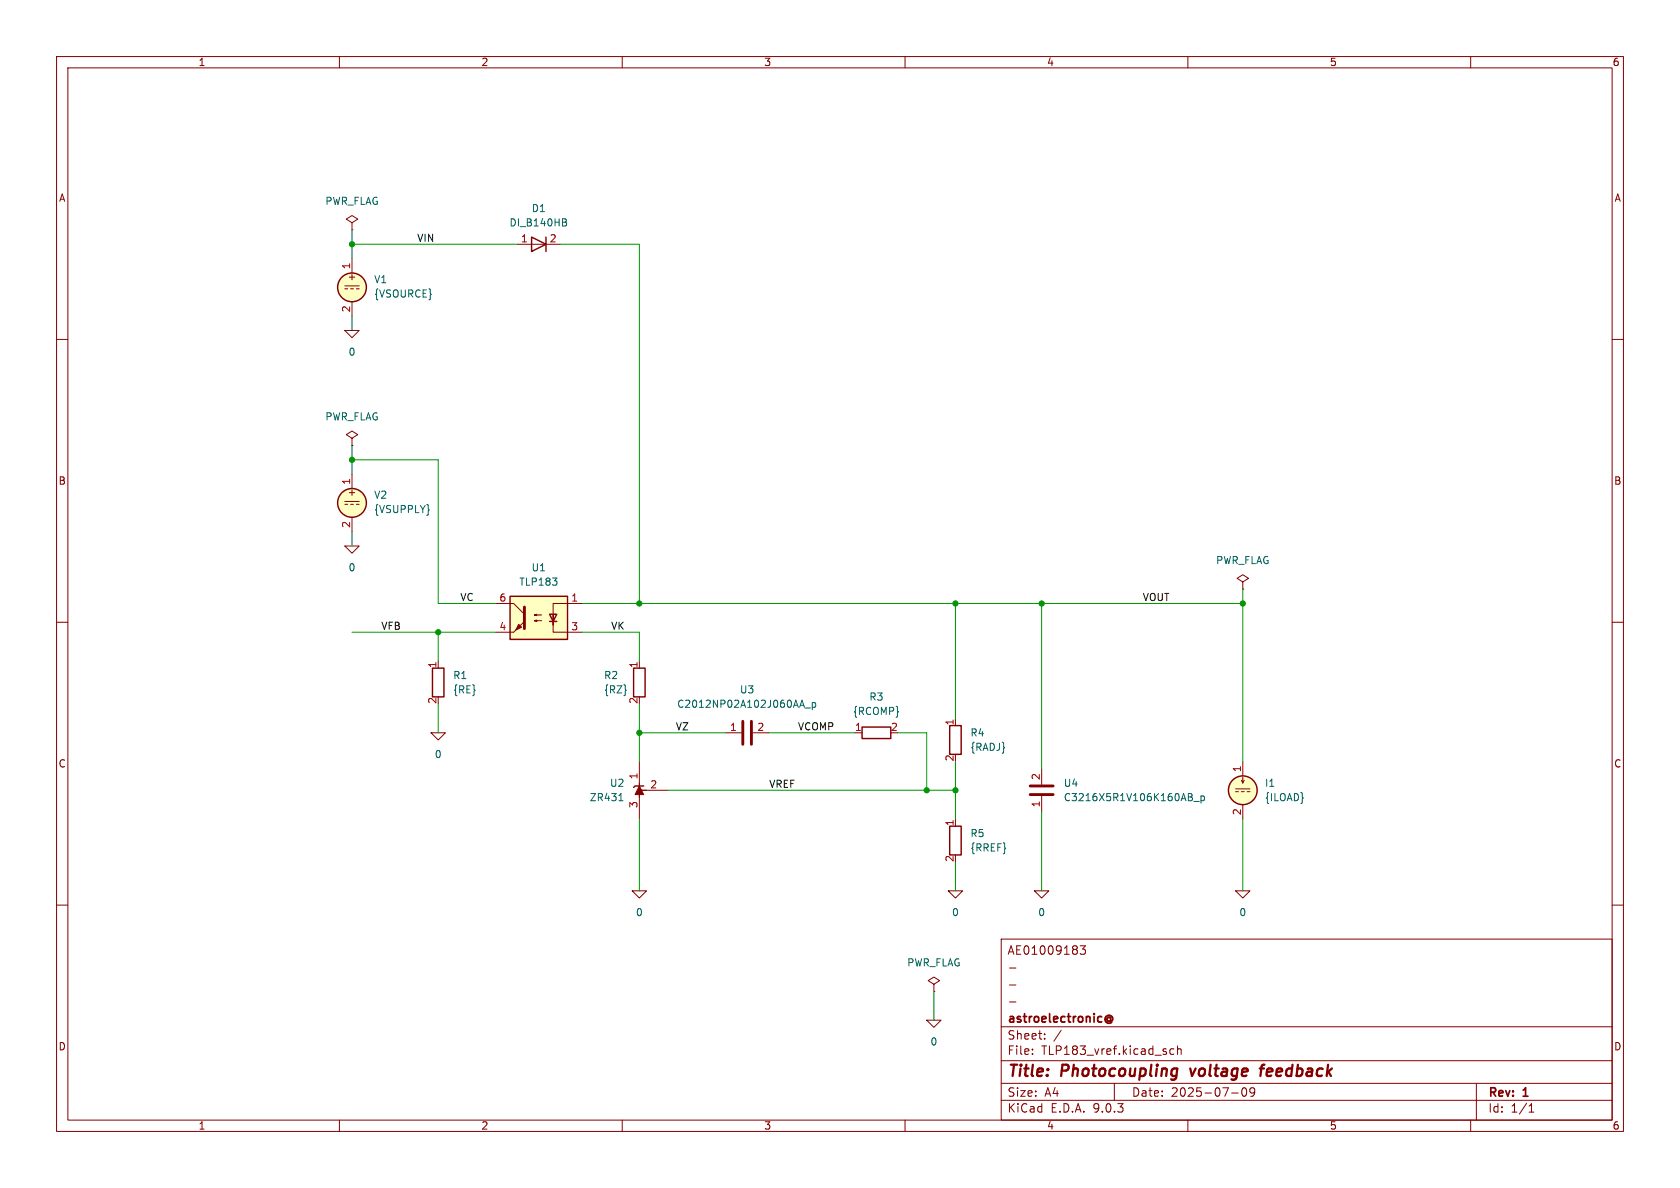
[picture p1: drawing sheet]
(kicad_sch
 (version 20250114)
 (generator "eeschema")
 (generator_version "9.0")
 (paper "A4")
 (title_block
  (title "Photocoupling voltage feedback")
  (date "2025-07-09")
  (rev "1")
  (company "astroelectronic@")
  (comment 1 "-")
  (comment 2 "-")
  (comment 3 "-")
  (comment 4 "AE01009183"))
 (lib_symbols
  (symbol "C_1"
   (pin_names
    (offset 0.254) (hide yes)) (exclude_from_sim no) (in_bom yes) (on_board yes)
   (property "Reference" "C" (at 0.635 2.54 0) (effects (font (size 1.27 1.27)) (justify left)))
   (property "Value" "C" (at 0.635 -2.54 0) (effects (font (size 1.27 1.27)) (justify left)))
   (property "Footprint" "" (at 0.9652 -3.81 0) (effects (font (size 1.27 1.27)) (hide yes)))
   (property "Datasheet" "~" (at 0 0 0) (effects (font (size 1.27 1.27)) (hide yes)))
   (property "Description" "Unpolarized capacitor" (at 0 0 0) (effects (font (size 1.27 1.27)) (hide yes)))
   (symbol "C_1_0_1"
    (polyline (pts (xy -2.032 0.762) (xy 2.032 0.762)) (stroke (width 0.508) (type default)) (fill (type none)))
    (polyline (pts (xy -2.032 -0.762) (xy 2.032 -0.762)) (stroke (width 0.508) (type default)) (fill (type none))))
   (symbol "C_1_1_1"
    (pin passive line (at 0 3.81 270) (length 2.794) (name "~" (effects (font (size 1.27 1.27)))) (number "1" (effects (font (size 1.27 1.27)))))
    (pin passive line (at 0 -3.81 90) (length 2.794) (name "~" (effects (font (size 1.27 1.27)))) (number "2" (effects (font (size 1.27 1.27))))))
   (embedded_fonts no))
  (symbol "R_1"
   (pin_names
    (offset 0) (hide yes)) (exclude_from_sim no) (in_bom yes) (on_board yes)
   (property "Reference" "R" (at 2.032 0 90) (effects (font (size 1.27 1.27))))
   (property "Value" "R" (at 0 0 90) (effects (font (size 1.27 1.27))))
   (property "Footprint" "" (at -1.778 0 90) (effects (font (size 1.27 1.27)) (hide yes)))
   (property "Datasheet" "~" (at 0 0 0) (effects (font (size 1.27 1.27)) (hide yes)))
   (property "Description" "Resistor" (at 0 0 0) (effects (font (size 1.27 1.27)) (hide yes)))
   (symbol "R_1_0_1"
    (rectangle (start -1.016 -2.54) (end 1.016 2.54) (stroke (width 0.254) (type default)) (fill (type none))))
   (symbol "R_1_1_1"
    (pin passive line (at 0 3.81 270) (length 1.27) (name "~" (effects (font (size 1.27 1.27)))) (number "1" (effects (font (size 1.27 1.27)))))
    (pin passive line (at 0 -3.81 90) (length 1.27) (name "~" (effects (font (size 1.27 1.27)))) (number "2" (effects (font (size 1.27 1.27))))))
   (embedded_fonts no))
  (symbol "R_2"
   (pin_names
    (offset 0) (hide yes)) (exclude_from_sim no) (in_bom yes) (on_board yes)
   (property "Reference" "R" (at 2.032 0 90) (effects (font (size 1.27 1.27))))
   (property "Value" "R" (at 0 0 90) (effects (font (size 1.27 1.27))))
   (property "Footprint" "" (at -1.778 0 90) (effects (font (size 1.27 1.27)) (hide yes)))
   (property "Datasheet" "~" (at 0 0 0) (effects (font (size 1.27 1.27)) (hide yes)))
   (property "Description" "Resistor" (at 0 0 0) (effects (font (size 1.27 1.27)) (hide yes)))
   (symbol "R_2_0_1"
    (rectangle (start -1.016 -2.54) (end 1.016 2.54) (stroke (width 0.254) (type default)) (fill (type none))))
   (symbol "R_2_1_1"
    (pin passive line (at 0 3.81 270) (length 1.27) (name "~" (effects (font (size 1.27 1.27)))) (number "1" (effects (font (size 1.27 1.27)))))
    (pin passive line (at 0 -3.81 90) (length 1.27) (name "~" (effects (font (size 1.27 1.27)))) (number "2" (effects (font (size 1.27 1.27))))))
   (embedded_fonts no))
  (symbol "R_3"
   (pin_names
    (offset 0) (hide yes)) (exclude_from_sim no) (in_bom yes) (on_board yes)
   (property "Reference" "R" (at 2.032 0 90) (effects (font (size 1.27 1.27))))
   (property "Value" "R" (at 0 0 90) (effects (font (size 1.27 1.27))))
   (property "Footprint" "" (at -1.778 0 90) (effects (font (size 1.27 1.27)) (hide yes)))
   (property "Datasheet" "~" (at 0 0 0) (effects (font (size 1.27 1.27)) (hide yes)))
   (property "Description" "Resistor" (at 0 0 0) (effects (font (size 1.27 1.27)) (hide yes)))
   (symbol "R_3_0_1"
    (rectangle (start -1.016 -2.54) (end 1.016 2.54) (stroke (width 0.254) (type default)) (fill (type none))))
   (symbol "R_3_1_1"
    (pin passive line (at 0 3.81 270) (length 1.27) (name "~" (effects (font (size 1.27 1.27)))) (number "1" (effects (font (size 1.27 1.27)))))
    (pin passive line (at 0 -3.81 90) (length 1.27) (name "~" (effects (font (size 1.27 1.27)))) (number "2" (effects (font (size 1.27 1.27))))))
   (embedded_fonts no))
  (symbol "R_4"
   (pin_names
    (offset 0) (hide yes)) (exclude_from_sim no) (in_bom yes) (on_board yes)
   (property "Reference" "R" (at 2.032 0 90) (effects (font (size 1.27 1.27))))
   (property "Value" "R" (at 0 0 90) (effects (font (size 1.27 1.27))))
   (property "Footprint" "" (at -1.778 0 90) (effects (font (size 1.27 1.27)) (hide yes)))
   (property "Datasheet" "~" (at 0 0 0) (effects (font (size 1.27 1.27)) (hide yes)))
   (property "Description" "Resistor" (at 0 0 0) (effects (font (size 1.27 1.27)) (hide yes)))
   (symbol "R_4_0_1"
    (rectangle (start -1.016 -2.54) (end 1.016 2.54) (stroke (width 0.254) (type default)) (fill (type none))))
   (symbol "R_4_1_1"
    (pin passive line (at 0 3.81 270) (length 1.27) (name "~" (effects (font (size 1.27 1.27)))) (number "1" (effects (font (size 1.27 1.27)))))
    (pin passive line (at 0 -3.81 90) (length 1.27) (name "~" (effects (font (size 1.27 1.27)))) (number "2" (effects (font (size 1.27 1.27))))))
   (embedded_fonts no))
  (symbol "TLP183:0"
   (power)
   (pin_names
    (offset 0)) (exclude_from_sim no) (in_bom yes) (on_board yes)
   (property "Reference" "#GND" (at 0 -2.54 0) (effects (font (size 1.27 1.27)) (hide yes)))
   (property "Value" "0" (at 0 -1.778 0) (effects (font (size 1.27 1.27))))
   (property "Footprint" "" (at 0 0 0) (effects (font (size 1.27 1.27)) (hide yes)))
   (property "Datasheet" "~" (at 0 0 0) (effects (font (size 1.27 1.27)) (hide yes)))
   (property "Description" "0V reference potential for simulation" (at 0 0 0) (effects (font (size 1.27 1.27)) (hide yes)))
   (symbol "0_0_1"
    (polyline (pts (xy -1.27 0) (xy 0 -1.27) (xy 1.27 0) (xy -1.27 0)) (stroke (width 0) (type default)) (fill (type none))))
   (symbol "0_1_1"
    (pin power_in line (at 0 0 0) (length 0) (hide yes) (name "0" (effects (font (size 1.016 1.016)))) (number "1" (effects (font (size 1.016 1.016))))))
   (embedded_fonts no))
  (symbol "TLP183:C"
   (pin_names
    (offset 0.254) (hide yes)) (exclude_from_sim no) (in_bom yes) (on_board yes)
   (property "Reference" "C" (at 0.635 2.54 0) (effects (font (size 1.27 1.27)) (justify left)))
   (property "Value" "C" (at 0.635 -2.54 0) (effects (font (size 1.27 1.27)) (justify left)))
   (property "Footprint" "" (at 0.9652 -3.81 0) (effects (font (size 1.27 1.27)) (hide yes)))
   (property "Datasheet" "~" (at 0 0 0) (effects (font (size 1.27 1.27)) (hide yes)))
   (property "Description" "Unpolarized capacitor" (at 0 0 0) (effects (font (size 1.27 1.27)) (hide yes)))
   (symbol "C_0_1"
    (polyline (pts (xy -2.032 0.762) (xy 2.032 0.762)) (stroke (width 0.508) (type default)) (fill (type none)))
    (polyline (pts (xy -2.032 -0.762) (xy 2.032 -0.762)) (stroke (width 0.508) (type default)) (fill (type none))))
   (symbol "C_1_1"
    (pin passive line (at 0 3.81 270) (length 2.794) (name "~" (effects (font (size 1.27 1.27)))) (number "1" (effects (font (size 1.27 1.27)))))
    (pin passive line (at 0 -3.81 90) (length 2.794) (name "~" (effects (font (size 1.27 1.27)))) (number "2" (effects (font (size 1.27 1.27))))))
   (embedded_fonts no))
  (symbol "TLP183:DIODE"
   (pin_names
    (offset 1.016) (hide yes)) (exclude_from_sim no) (in_bom yes) (on_board yes)
   (property "Reference" "D" (at 0 2.54 0) (effects (font (size 1.27 1.27))))
   (property "Value" "${SIM.PARAMS}" (at 0 -2.54 0) (effects (font (size 1.27 1.27))))
   (property "Footprint" "" (at 0 0 0) (effects (font (size 1.27 1.27)) (hide yes)))
   (property "Datasheet" "~" (at 0 0 0) (effects (font (size 1.27 1.27)) (hide yes)))
   (property "Description" "Diode, anode on pin 1, for simulation only!" (at 0 0 0) (effects (font (size 1.27 1.27)) (hide yes)))
   (property "Sim.Pins" "1=1 2=2" (at 0 0 0) (effects (font (size 1.27 1.27)) (hide yes)))
   (property "Sim.Device" "SPICE" (at 0 0 0) (effects (font (size 1.27 1.27)) (justify left) (hide yes)))
   (property "Sim.Params" "type=\"D\" model=\"DIODE\" lib=\"\"" (at 0 0 0) (effects (font (size 1.27 1.27)) (hide yes)))
   (property "Spice_Netlist_Enabled" "Y" (at 0 0 0) (effects (font (size 1.27 1.27)) (justify left) (hide yes)))
   (symbol "DIODE_0_1"
    (polyline (pts (xy -1.27 -1.27) (xy -1.27 1.27) (xy 1.27 0) (xy -1.27 -1.27)) (stroke (width 0.254) (type default)) (fill (type none)))
    (polyline (pts (xy 1.27 1.27) (xy 1.27 -1.27)) (stroke (width 0.254) (type default)) (fill (type none)))
    (polyline (pts (xy 1.27 0) (xy -1.27 0)) (stroke (width 0) (type default)) (fill (type none))))
   (symbol "DIODE_1_1"
    (pin passive line (at -3.81 0 0) (length 2.54) (name "A" (effects (font (size 1.27 1.27)))) (number "1" (effects (font (size 1.27 1.27)))))
    (pin passive line (at 3.81 0 180) (length 2.54) (name "K" (effects (font (size 1.27 1.27)))) (number "2" (effects (font (size 1.27 1.27))))))
   (embedded_fonts no))
  (symbol "TLP183:IDC"
   (pin_names
    (offset 0.0254) (hide yes)) (exclude_from_sim no) (in_bom yes) (on_board yes)
   (property "Reference" "I" (at 2.54 2.54 0) (effects (font (size 1.27 1.27)) (justify left)))
   (property "Value" "1" (at 2.54 0 0) (effects (font (size 1.27 1.27)) (justify left)))
   (property "Footprint" "" (at 0 0 0) (effects (font (size 1.27 1.27)) (hide yes)))
   (property "Datasheet" "~" (at 0 0 0) (effects (font (size 1.27 1.27)) (hide yes)))
   (property "Description" "Current source, DC" (at 0 0 0) (effects (font (size 1.27 1.27)) (hide yes)))
   (property "Sim.Pins" "1=+ 2=-" (at 0 0 0) (effects (font (size 1.27 1.27)) (hide yes)))
   (property "Sim.Type" "DC" (at 0 0 0) (effects (font (size 1.27 1.27)) (hide yes)))
   (property "Sim.Device" "I" (at 0 0 0) (effects (font (size 1.27 1.27)) (justify left) (hide yes)))
   (property "Spice_Netlist_Enabled" "Y" (at 0 0 0) (effects (font (size 1.27 1.27)) (justify left) (hide yes)))
   (symbol "IDC_0_0"
    (polyline (pts (xy -1.27 0.254) (xy 1.27 0.254)) (stroke (width 0) (type default)) (fill (type none)))
    (polyline (pts (xy -0.762 -0.254) (xy -1.27 -0.254)) (stroke (width 0) (type default)) (fill (type none)))
    (polyline (pts (xy 0.254 -0.254) (xy -0.254 -0.254)) (stroke (width 0) (type default)) (fill (type none)))
    (polyline (pts (xy 1.27 -0.254) (xy 0.762 -0.254)) (stroke (width 0) (type default)) (fill (type none))))
   (symbol "IDC_0_1"
    (polyline (pts (xy -0.254 1.778) (xy 0 1.27) (xy 0.254 1.778)) (stroke (width 0) (type default)) (fill (type none)))
    (polyline (pts (xy 0 1.27) (xy 0 2.286)) (stroke (width 0) (type default)) (fill (type none)))
    (circle (center 0 0) (radius 2.54) (stroke (width 0.254) (type default)) (fill (type background))))
   (symbol "IDC_1_1"
    (pin passive line (at 0 5.08 270) (length 2.54) (name "~" (effects (font (size 1.27 1.27)))) (number "1" (effects (font (size 1.27 1.27)))))
    (pin passive line (at 0 -5.08 90) (length 2.54) (name "~" (effects (font (size 1.27 1.27)))) (number "2" (effects (font (size 1.27 1.27))))))
   (embedded_fonts no))
  (symbol "TLP183:PWR_FLAG"
   (power)
   (pin_numbers (hide yes))
   (pin_names
    (offset 0) (hide yes)) (exclude_from_sim no) (in_bom yes) (on_board yes)
   (property "Reference" "#FLG" (at 0 1.905 0) (effects (font (size 1.27 1.27)) (hide yes)))
   (property "Value" "PWR_FLAG" (at 0 3.81 0) (effects (font (size 1.27 1.27))))
   (property "Footprint" "" (at 0 0 0) (effects (font (size 1.27 1.27)) (hide yes)))
   (property "Datasheet" "~" (at 0 0 0) (effects (font (size 1.27 1.27)) (hide yes)))
   (property "Description" "Special symbol for telling ERC where power comes from" (at 0 0 0) (effects (font (size 1.27 1.27)) (hide yes)))
   (symbol "PWR_FLAG_0_0"
    (pin power_out line (at 0 0 90) (length 0) (name "pwr" (effects (font (size 1.27 1.27)))) (number "1" (effects (font (size 1.27 1.27))))))
   (symbol "PWR_FLAG_0_1"
    (polyline (pts (xy 0 0) (xy 0 1.27) (xy -1.016 1.905) (xy 0 2.54) (xy 1.016 1.905) (xy 0 1.27)) (stroke (width 0) (type default)) (fill (type none))))
   (embedded_fonts no))
  (symbol "TLP183:R"
   (pin_names
    (offset 0) (hide yes)) (exclude_from_sim no) (in_bom yes) (on_board yes)
   (property "Reference" "R" (at 2.032 0 90) (effects (font (size 1.27 1.27))))
   (property "Value" "R" (at 0 0 90) (effects (font (size 1.27 1.27))))
   (property "Footprint" "" (at -1.778 0 90) (effects (font (size 1.27 1.27)) (hide yes)))
   (property "Datasheet" "~" (at 0 0 0) (effects (font (size 1.27 1.27)) (hide yes)))
   (property "Description" "Resistor" (at 0 0 0) (effects (font (size 1.27 1.27)) (hide yes)))
   (symbol "R_0_1"
    (rectangle (start -1.016 -2.54) (end 1.016 2.54) (stroke (width 0.254) (type default)) (fill (type none))))
   (symbol "R_1_1"
    (pin passive line (at 0 3.81 270) (length 1.27) (name "~" (effects (font (size 1.27 1.27)))) (number "1" (effects (font (size 1.27 1.27)))))
    (pin passive line (at 0 -3.81 90) (length 1.27) (name "~" (effects (font (size 1.27 1.27)))) (number "2" (effects (font (size 1.27 1.27))))))
   (embedded_fonts no))
  (symbol "TLP183:TLP183" (exclude_from_sim no) (in_bom yes) (on_board yes)
   (property "Reference" "U" (at -5.08 5.08 0) (effects (font (size 1.27 1.27)) (justify left)))
   (property "Value" "TLP183" (at 0 5.08 0) (effects (font (size 1.27 1.27)) (justify left)))
   (property "Footprint" "" (at -5.08 -5.08 0) (effects (font (size 1.27 1.27)) (justify left) (hide yes)))
   (property "Datasheet" "~" (at 0 0 0) (effects (font (size 1.27 1.27)) (justify left) (hide yes)))
   (property "Description" "" (at 0 0 0) (effects (font (size 1.27 1.27)) (hide yes)))
   (symbol "TLP183_0_1"
    (rectangle (start -5.08 3.81) (end 5.08 -3.81) (stroke (width 0.254) (type default)) (fill (type background)))
    (polyline (pts (xy -5.08 2.54) (xy -2.54 2.54) (xy -2.54 -1.27) (xy -2.54 0.635)) (stroke (width 0) (type default)) (fill (type none)))
    (polyline (pts (xy -3.175 -0.635) (xy -1.905 -0.635)) (stroke (width 0.254) (type default)) (fill (type none)))
    (polyline (pts (xy -2.54 -0.635) (xy -2.54 -2.54) (xy -5.08 -2.54)) (stroke (width 0) (type default)) (fill (type none)))
    (polyline (pts (xy -2.54 -0.635) (xy -3.175 0.635) (xy -1.905 0.635) (xy -2.54 -0.635)) (stroke (width 0.254) (type default)) (fill (type none)))
    (polyline (pts (xy -0.508 0.508) (xy 0.762 0.508) (xy 0.381 0.381) (xy 0.381 0.635) (xy 0.762 0.508)) (stroke (width 0) (type default)) (fill (type none)))
    (polyline (pts (xy -0.508 -0.508) (xy 0.762 -0.508) (xy 0.381 -0.635) (xy 0.381 -0.381) (xy 0.762 -0.508)) (stroke (width 0) (type default)) (fill (type none)))
    (polyline (pts (xy 2.54 1.905) (xy 2.54 -1.905) (xy 2.54 -1.905)) (stroke (width 0.508) (type default)) (fill (type none)))
    (polyline (pts (xy 2.54 0.635) (xy 4.445 2.54)) (stroke (width 0) (type default)) (fill (type none)))
    (polyline (pts (xy 3.048 -1.651) (xy 3.556 -1.143) (xy 4.064 -2.159) (xy 3.048 -1.651) (xy 3.048 -1.651)) (stroke (width 0) (type default)) (fill (type outline)))
    (polyline (pts (xy 4.445 2.54) (xy 5.08 2.54)) (stroke (width 0) (type default)) (fill (type none)))
    (polyline (pts (xy 4.445 -2.54) (xy 2.54 -0.635)) (stroke (width 0) (type default)) (fill (type outline)))
    (polyline (pts (xy 4.445 -2.54) (xy 5.08 -2.54)) (stroke (width 0) (type default)) (fill (type none))))
   (symbol "TLP183_1_1"
    (pin passive line (at -7.62 2.54 0) (length 2.54) (name "~" (effects (font (size 1.27 1.27)))) (number "1" (effects (font (size 1.27 1.27)))))
    (pin passive line (at -7.62 -2.54 0) (length 2.54) (name "~" (effects (font (size 1.27 1.27)))) (number "3" (effects (font (size 1.27 1.27)))))
    (pin passive line (at 7.62 2.54 180) (length 2.54) (name "~" (effects (font (size 1.27 1.27)))) (number "6" (effects (font (size 1.27 1.27)))))
    (pin passive line (at 7.62 -2.54 180) (length 2.54) (name "~" (effects (font (size 1.27 1.27)))) (number "4" (effects (font (size 1.27 1.27))))))
   (embedded_fonts no))
  (symbol "TLP183:VDC"
   (pin_names
    (offset 0.0254) (hide yes)) (exclude_from_sim no) (in_bom yes) (on_board yes)
   (property "Reference" "V" (at 2.54 2.54 0) (effects (font (size 1.27 1.27)) (justify left)))
   (property "Value" "1" (at 2.54 0 0) (effects (font (size 1.27 1.27)) (justify left)))
   (property "Footprint" "" (at 0 0 0) (effects (font (size 1.27 1.27)) (hide yes)))
   (property "Datasheet" "~" (at 0 0 0) (effects (font (size 1.27 1.27)) (hide yes)))
   (property "Description" "Voltage source, DC" (at 0 0 0) (effects (font (size 1.27 1.27)) (hide yes)))
   (property "Sim.Pins" "1=+ 2=-" (at 0 0 0) (effects (font (size 1.27 1.27)) (hide yes)))
   (property "Sim.Type" "DC" (at 0 0 0) (effects (font (size 1.27 1.27)) (hide yes)))
   (property "Sim.Device" "V" (at 0 0 0) (effects (font (size 1.27 1.27)) (justify left) (hide yes)))
   (property "Spice_Netlist_Enabled" "Y" (at 0 0 0) (effects (font (size 1.27 1.27)) (justify left) (hide yes)))
   (symbol "VDC_0_0"
    (polyline (pts (xy -1.27 0.254) (xy 1.27 0.254)) (stroke (width 0) (type default)) (fill (type none)))
    (polyline (pts (xy -0.762 -0.254) (xy -1.27 -0.254)) (stroke (width 0) (type default)) (fill (type none)))
    (polyline (pts (xy 0.254 -0.254) (xy -0.254 -0.254)) (stroke (width 0) (type default)) (fill (type none)))
    (polyline (pts (xy 1.27 -0.254) (xy 0.762 -0.254)) (stroke (width 0) (type default)) (fill (type none)))
    (text "+" (at 0 1.905 0) (effects (font (size 1.27 1.27)))))
   (symbol "VDC_0_1"
    (circle (center 0 0) (radius 2.54) (stroke (width 0.254) (type default)) (fill (type background))))
   (symbol "VDC_1_1"
    (pin passive line (at 0 5.08 270) (length 2.54) (name "~" (effects (font (size 1.27 1.27)))) (number "1" (effects (font (size 1.27 1.27)))))
    (pin passive line (at 0 -5.08 90) (length 2.54) (name "~" (effects (font (size 1.27 1.27)))) (number "2" (effects (font (size 1.27 1.27))))))
   (embedded_fonts no))
  (symbol "TLP183:ZR431"
   (pin_names (hide yes)) (exclude_from_sim no) (in_bom yes) (on_board yes)
   (property "Reference" "U" (at 0 -2.54 0) (effects (font (size 1.27 1.27))))
   (property "Value" "ZR431" (at 0 -4.445 0) (effects (font (size 1.27 1.27))))
   (property "Footprint" "" (at 0 -6.35 0) (effects (font (size 1.27 1.27)
    (italic yes)) (hide yes)))
   (property "Datasheet" "https://www.diodes.com/assets/Datasheets/ZR431.pdf" (at 0 -6.35 0) (effects (font (size 1.27 1.27)
    (italic yes)) (hide yes)))
   (property "Description" "Shunt Regulator, SOT-23, SOT-223" (at 0 0 0) (effects (font (size 1.27 1.27)) (hide yes)))
   (symbol "ZR431_0_1"
    (polyline (pts (xy -1.27 0) (xy 0 0) (xy 1.27 0)) (stroke (width 0) (type default)) (fill (type none)))
    (polyline (pts (xy -0.762 0.762) (xy 0.762 0) (xy -0.762 -0.762)) (stroke (width 0) (type default)) (fill (type outline)))
    (polyline (pts (xy 0.508 -1.016) (xy 0.762 -0.762) (xy 0.762 0.762) (xy 0.762 0.762)) (stroke (width 0.254) (type default)) (fill (type none))))
   (symbol "ZR431_1_1"
    (polyline (pts (xy 0 1.27) (xy 0 0)) (stroke (width 0) (type default)) (fill (type none)))
    (pin passive line (at -5.08 0 0) (length 5.08) (name "A" (effects (font (size 1.27 1.27)))) (number "3" (effects (font (size 1.27 1.27)))))
    (pin passive line (at 0 5.08 270) (length 5.08) (name "REF" (effects (font (size 1.27 1.27)))) (number "2" (effects (font (size 1.27 1.27)))))
    (pin passive line (at 5.08 0 180) (length 5.08) (name "K" (effects (font (size 1.27 1.27)))) (number "1" (effects (font (size 1.27 1.27))))))
   (embedded_fonts no)))
 (junction
  (at 62.23 43.18)
  (diameter 0)
  (color 0 0 0 0))
 (junction
  (at 113.03 129.54)
  (diameter 0)
  (color 0 0 0 0))
 (junction
  (at 113.03 106.68)
  (diameter 0)
  (color 0 0 0 0))
 (junction
  (at 77.47 111.76)
  (diameter 0)
  (color 0 0 0 0))
 (junction
  (at 168.91 139.7)
  (diameter 0)
  (color 0 0 0 0))
 (junction
  (at 163.83 139.7)
  (diameter 0)
  (color 0 0 0 0))
 (junction
  (at 62.23 81.28)
  (diameter 0)
  (color 0 0 0 0))
 (junction
  (at 184.15 106.68)
  (diameter 0)
  (color 0 0 0 0))
 (junction
  (at 168.91 106.68)
  (diameter 0)
  (color 0 0 0 0))
 (junction
  (at 219.71 106.68)
  (diameter 0)
  (color 0 0 0 0))
 (wire
  (pts (xy 62.23 111.76) (xy 77.47 111.76))
  (stroke (width 0) (type default)))
 (wire
  (pts (xy 219.71 104.14) (xy 219.71 106.68))
  (stroke (width 0) (type default)))
 (wire
  (pts (xy 113.03 43.18) (xy 113.03 106.68))
  (stroke (width 0) (type default)))
 (wire
  (pts (xy 113.03 129.54) (xy 128.27 129.54))
  (stroke (width 0) (type default)))
 (wire
  (pts (xy 62.23 55.88) (xy 62.23 58.42))
  (stroke (width 0) (type default)))
 (wire
  (pts (xy 219.71 106.68) (xy 219.71 134.62))
  (stroke (width 0) (type default)))
 (wire
  (pts (xy 62.23 81.28) (xy 77.47 81.28))
  (stroke (width 0) (type default)))
 (wire
  (pts (xy 135.89 129.54) (xy 151.13 129.54))
  (stroke (width 0) (type default)))
 (wire
  (pts (xy 184.15 106.68) (xy 219.71 106.68))
  (stroke (width 0) (type default)))
 (wire
  (pts (xy 62.23 45.72) (xy 62.23 43.18))
  (stroke (width 0) (type default)))
 (wire
  (pts (xy 113.03 124.46) (xy 113.03 129.54))
  (stroke (width 0) (type default)))
 (wire
  (pts (xy 113.03 111.76) (xy 102.87 111.76))
  (stroke (width 0) (type default)))
 (wire
  (pts (xy 113.03 144.78) (xy 113.03 157.48))
  (stroke (width 0) (type default)))
 (wire
  (pts (xy 219.71 144.78) (xy 219.71 157.48))
  (stroke (width 0) (type default)))
 (wire
  (pts (xy 118.11 139.7) (xy 163.83 139.7))
  (stroke (width 0) (type default)))
 (wire
  (pts (xy 62.23 93.98) (xy 62.23 96.52))
  (stroke (width 0) (type default)))
 (wire
  (pts (xy 62.23 83.82) (xy 62.23 81.28))
  (stroke (width 0) (type default)))
 (wire
  (pts (xy 168.91 106.68) (xy 184.15 106.68))
  (stroke (width 0) (type default)))
 (wire
  (pts (xy 113.03 116.84) (xy 113.03 111.76))
  (stroke (width 0) (type default)))
 (wire
  (pts (xy 163.83 129.54) (xy 163.83 139.7))
  (stroke (width 0) (type default)))
 (wire
  (pts (xy 168.91 106.68) (xy 168.91 127))
  (stroke (width 0) (type default)))
 (wire
  (pts (xy 165.1 175.26) (xy 165.1 180.34))
  (stroke (width 0) (type default)))
 (wire
  (pts (xy 62.23 78.74) (xy 62.23 81.28))
  (stroke (width 0) (type default)))
 (wire
  (pts (xy 87.63 106.68) (xy 77.47 106.68))
  (stroke (width 0) (type default)))
 (wire
  (pts (xy 168.91 152.4) (xy 168.91 157.48))
  (stroke (width 0) (type default)))
 (wire
  (pts (xy 184.15 106.68) (xy 184.15 135.89))
  (stroke (width 0) (type default)))
 (wire
  (pts (xy 184.15 143.51) (xy 184.15 157.48))
  (stroke (width 0) (type default)))
 (wire
  (pts (xy 102.87 106.68) (xy 113.03 106.68))
  (stroke (width 0) (type default)))
 (wire
  (pts (xy 87.63 111.76) (xy 77.47 111.76))
  (stroke (width 0) (type default)))
 (wire
  (pts (xy 163.83 139.7) (xy 168.91 139.7))
  (stroke (width 0) (type default)))
 (wire
  (pts (xy 62.23 43.18) (xy 91.44 43.18))
  (stroke (width 0) (type default)))
 (wire
  (pts (xy 77.47 111.76) (xy 77.47 116.84))
  (stroke (width 0) (type default)))
 (wire
  (pts (xy 77.47 124.46) (xy 77.47 129.54))
  (stroke (width 0) (type default)))
 (wire
  (pts (xy 62.23 40.64) (xy 62.23 43.18))
  (stroke (width 0) (type default)))
 (wire
  (pts (xy 113.03 106.68) (xy 168.91 106.68))
  (stroke (width 0) (type default)))
 (wire
  (pts (xy 77.47 81.28) (xy 77.47 106.68))
  (stroke (width 0) (type default)))
 (wire
  (pts (xy 168.91 134.62) (xy 168.91 139.7))
  (stroke (width 0) (type default)))
 (wire
  (pts (xy 113.03 43.18) (xy 99.06 43.18))
  (stroke (width 0) (type default)))
 (wire
  (pts (xy 158.75 129.54) (xy 163.83 129.54))
  (stroke (width 0) (type default)))
 (wire
  (pts (xy 113.03 134.62) (xy 113.03 129.54))
  (stroke (width 0) (type default)))
 (wire
  (pts (xy 168.91 139.7) (xy 168.91 144.78))
  (stroke (width 0) (type default)))
 (label "VCOMP"
  (at 140.97 129.54 0)
  (effects (font (size 1.27 1.27)) (justify left bottom)))
 (label "VIN"
  (at 73.66 43.18 0)
  (effects (font (size 1.27 1.27)) (justify left bottom)))
 (label "VFB"
  (at 67.31 111.76 0)
  (effects (font (size 1.27 1.27)) (justify left bottom)))
 (label "VC"
  (at 81.28 106.68 0)
  (effects (font (size 1.27 1.27)) (justify left bottom)))
 (label "VOUT"
  (at 201.93 106.68 0)
  (effects (font (size 1.27 1.27)) (justify left bottom)))
 (label "VREF"
  (at 135.89 139.7 0)
  (effects (font (size 1.27 1.27)) (justify left bottom)))
 (label "VK"
  (at 107.95 111.76 0)
  (effects (font (size 1.27 1.27)) (justify left bottom)))
 (label "VZ"
  (at 119.38 129.54 0)
  (effects (font (size 1.27 1.27)) (justify left bottom)))
 (symbol
  (lib_name "R_2")
  (lib_id "TLP183:R_2")
  (at 113.03 120.65 0)
  (unit 1)
  (exclude_from_sim no)
  (in_bom yes)
  (on_board yes)
  (dnp no)
  (property "Reference" "R2" (at 106.68 119.38 0) (effects (font (size 1.27 1.27)) (justify left)))
  (property "Value" "{RZ}" (at 106.68 121.92 0) (effects (font (size 1.27 1.27)) (justify left)))
  (property "Footprint" "" (at 111.252 120.65 90) (effects (font (size 1.27 1.27)) (hide yes)))
  (property "Datasheet" "~" (at 113.03 120.65 0) (effects (font (size 1.27 1.27)) (hide yes)))
  (property "Description" "" (at 113.03 120.65 0) (effects (font (size 1.27 1.27)) (hide yes)))
  (pin "1")
  (pin "2"))
 (symbol
  (lib_id "TLP183:0")
  (at 77.47 129.54 0)
  (unit 1)
  (exclude_from_sim no)
  (in_bom yes)
  (on_board yes)
  (dnp no)
  (fields_autoplaced yes)
  (property "Reference" "#GND03" (at 77.47 132.08 0) (effects (font (size 1.27 1.27)) (hide yes)))
  (property "Value" "0" (at 77.47 133.35 0) (effects (font (size 1.27 1.27))))
  (property "Footprint" "" (at 77.47 129.54 0) (effects (font (size 1.27 1.27)) (hide yes)))
  (property "Datasheet" "~" (at 77.47 129.54 0) (effects (font (size 1.27 1.27)) (hide yes)))
  (property "Description" "" (at 77.47 129.54 0) (effects (font (size 1.27 1.27)) (hide yes)))
  (pin "1"))
 (symbol
  (lib_id "TLP183:PWR_FLAG")
  (at 165.1 175.26 0)
  (unit 1)
  (exclude_from_sim no)
  (in_bom yes)
  (on_board yes)
  (dnp no)
  (fields_autoplaced yes)
  (property "Reference" "#FLG0104" (at 165.1 173.355 0) (effects (font (size 1.27 1.27)) (hide yes)))
  (property "Value" "PWR_FLAG" (at 165.1 170.18 0) (effects (font (size 1.27 1.27))))
  (property "Footprint" "" (at 165.1 175.26 0) (effects (font (size 1.27 1.27)) (hide yes)))
  (property "Datasheet" "~" (at 165.1 175.26 0) (effects (font (size 1.27 1.27)) (hide yes)))
  (property "Description" "" (at 165.1 175.26 0) (effects (font (size 1.27 1.27)) (hide yes)))
  (pin "1"))
 (symbol
  (lib_id "TLP183:DIODE")
  (at 95.25 43.18 0)
  (unit 1)
  (exclude_from_sim no)
  (in_bom yes)
  (on_board yes)
  (dnp no)
  (fields_autoplaced yes)
  (property "Reference" "D1" (at 95.25 36.83 0) (effects (font (size 1.27 1.27))))
  (property "Value" "DI_B140HB" (at 95.25 39.37 0) (effects (font (size 1.27 1.27))))
  (property "Footprint" "" (at 95.25 43.18 0) (effects (font (size 1.27 1.27)) (hide yes)))
  (property "Datasheet" "~" (at 95.25 43.18 0) (effects (font (size 1.27 1.27)) (hide yes)))
  (property "Description" "" (at 95.25 43.18 0) (effects (font (size 1.27 1.27)) (hide yes)))
  (property "Sim.Device" "D" (at 95.25 43.18 0) (effects (font (size 1.27 1.27)) (justify left) (hide yes)))
  (property "Sim.Pins" "1=A 2=K" (at 5.08 6.35 0) (effects (font (size 1.27 1.27)) (hide yes)))
  (property "Sim.Library" "C:\\AE\\TLP183\\B140HB.spice.txt" (at 95.25 43.18 0) (effects (font (size 1.27 1.27)) (hide yes)))
  (property "Sim.Name" "DI_B140HB" (at 95.25 43.18 0) (effects (font (size 1.27 1.27)) (hide yes)))
  (pin "1")
  (pin "2"))
 (symbol
  (lib_id "TLP183:0")
  (at 62.23 58.42 0)
  (unit 1)
  (exclude_from_sim no)
  (in_bom yes)
  (on_board yes)
  (dnp no)
  (fields_autoplaced yes)
  (property "Reference" "#GND01" (at 62.23 60.96 0) (effects (font (size 1.27 1.27)) (hide yes)))
  (property "Value" "0" (at 62.23 62.23 0) (effects (font (size 1.27 1.27))))
  (property "Footprint" "" (at 62.23 58.42 0) (effects (font (size 1.27 1.27)) (hide yes)))
  (property "Datasheet" "~" (at 62.23 58.42 0) (effects (font (size 1.27 1.27)) (hide yes)))
  (property "Description" "" (at 62.23 58.42 0) (effects (font (size 1.27 1.27)) (hide yes)))
  (pin "1"))
 (symbol
  (lib_id "TLP183:PWR_FLAG")
  (at 62.23 40.64 0)
  (unit 1)
  (exclude_from_sim no)
  (in_bom yes)
  (on_board yes)
  (dnp no)
  (fields_autoplaced yes)
  (property "Reference" "#FLG0103" (at 62.23 38.735 0) (effects (font (size 1.27 1.27)) (hide yes)))
  (property "Value" "PWR_FLAG" (at 62.23 35.56 0) (effects (font (size 1.27 1.27))))
  (property "Footprint" "" (at 62.23 40.64 0) (effects (font (size 1.27 1.27)) (hide yes)))
  (property "Datasheet" "~" (at 62.23 40.64 0) (effects (font (size 1.27 1.27)) (hide yes)))
  (property "Description" "" (at 62.23 40.64 0) (effects (font (size 1.27 1.27)) (hide yes)))
  (pin "1"))
 (symbol
  (lib_id "TLP183:TLP183")
  (at 95.25 109.22 0)
  (mirror y)
  (unit 1)
  (exclude_from_sim no)
  (in_bom yes)
  (on_board yes)
  (dnp no)
  (property "Reference" "U1" (at 95.25 100.33 0) (effects (font (size 1.27 1.27))))
  (property "Value" "TLP183" (at 95.25 102.87 0) (effects (font (size 1.27 1.27))))
  (property "Footprint" "" (at 100.33 114.3 0) (effects (font (size 1.27 1.27)) (justify left) (hide yes)))
  (property "Datasheet" "~" (at 95.25 109.22 0) (effects (font (size 1.27 1.27)) (justify left) (hide yes)))
  (property "Description" "" (at 95.25 109.22 0) (effects (font (size 1.27 1.27)) (hide yes)))
  (property "Sim.Library" "C:\\AE\\TLP183\\TLP183.mod" (at 95.25 109.22 0) (effects (font (size 1.27 1.27)) (hide yes)))
  (property "Sim.Device" "SUBCKT" (at 95.25 109.22 0) (effects (font (size 1.27 1.27)) (hide yes)))
  (property "Sim.Name" "TLP183" (at 95.25 109.22 0) (effects (font (size 1.27 1.27)) (hide yes)))
  (pin "1")
  (pin "3")
  (pin "6")
  (pin "4"))
 (symbol
  (lib_id "TLP183:0")
  (at 168.91 157.48 0)
  (unit 1)
  (exclude_from_sim no)
  (in_bom yes)
  (on_board yes)
  (dnp no)
  (fields_autoplaced yes)
  (property "Reference" "#GND06" (at 168.91 160.02 0) (effects (font (size 1.27 1.27)) (hide yes)))
  (property "Value" "0" (at 168.91 161.29 0) (effects (font (size 1.27 1.27))))
  (property "Footprint" "" (at 168.91 157.48 0) (effects (font (size 1.27 1.27)) (hide yes)))
  (property "Datasheet" "~" (at 168.91 157.48 0) (effects (font (size 1.27 1.27)) (hide yes)))
  (property "Description" "" (at 168.91 157.48 0) (effects (font (size 1.27 1.27)) (hide yes)))
  (pin "1"))
 (symbol
  (lib_id "TLP183:0")
  (at 219.71 157.48 0)
  (unit 1)
  (exclude_from_sim no)
  (in_bom yes)
  (on_board yes)
  (dnp no)
  (fields_autoplaced yes)
  (property "Reference" "#GND08" (at 219.71 160.02 0) (effects (font (size 1.27 1.27)) (hide yes)))
  (property "Value" "0" (at 219.71 161.29 0) (effects (font (size 1.27 1.27))))
  (property "Footprint" "" (at 219.71 157.48 0) (effects (font (size 1.27 1.27)) (hide yes)))
  (property "Datasheet" "~" (at 219.71 157.48 0) (effects (font (size 1.27 1.27)) (hide yes)))
  (property "Description" "" (at 219.71 157.48 0) (effects (font (size 1.27 1.27)) (hide yes)))
  (pin "1"))
 (symbol
  (lib_id "TLP183:R")
  (at 168.91 148.59 0)
  (unit 1)
  (exclude_from_sim no)
  (in_bom yes)
  (on_board yes)
  (dnp no)
  (fields_autoplaced yes)
  (property "Reference" "R5" (at 171.45 147.3199 0) (effects (font (size 1.27 1.27)) (justify left)))
  (property "Value" "{RREF}" (at 171.45 149.8599 0) (effects (font (size 1.27 1.27)) (justify left)))
  (property "Footprint" "" (at 167.132 148.59 90) (effects (font (size 1.27 1.27)) (hide yes)))
  (property "Datasheet" "~" (at 168.91 148.59 0) (effects (font (size 1.27 1.27)) (hide yes)))
  (property "Description" "" (at 168.91 148.59 0) (effects (font (size 1.27 1.27)) (hide yes)))
  (pin "1")
  (pin "2"))
 (symbol
  (lib_id "TLP183:PWR_FLAG")
  (at 62.23 78.74 0)
  (unit 1)
  (exclude_from_sim no)
  (in_bom yes)
  (on_board yes)
  (dnp no)
  (fields_autoplaced yes)
  (property "Reference" "#FLG0102" (at 62.23 76.835 0) (effects (font (size 1.27 1.27)) (hide yes)))
  (property "Value" "PWR_FLAG" (at 62.23 73.66 0) (effects (font (size 1.27 1.27))))
  (property "Footprint" "" (at 62.23 78.74 0) (effects (font (size 1.27 1.27)) (hide yes)))
  (property "Datasheet" "~" (at 62.23 78.74 0) (effects (font (size 1.27 1.27)) (hide yes)))
  (property "Description" "" (at 62.23 78.74 0) (effects (font (size 1.27 1.27)) (hide yes)))
  (pin "1"))
 (symbol
  (lib_id "TLP183:IDC")
  (at 219.71 139.7 0)
  (unit 1)
  (exclude_from_sim no)
  (in_bom yes)
  (on_board yes)
  (dnp no)
  (fields_autoplaced yes)
  (property "Reference" "I1" (at 223.52 138.4299 0) (effects (font (size 1.27 1.27)) (justify left)))
  (property "Value" "{ILOAD}" (at 223.52 140.9699 0) (effects (font (size 1.27 1.27)) (justify left)))
  (property "Footprint" "" (at 219.71 139.7 0) (effects (font (size 1.27 1.27)) (hide yes)))
  (property "Datasheet" "~" (at 219.71 139.7 0) (effects (font (size 1.27 1.27)) (hide yes)))
  (property "Description" "" (at 219.71 139.7 0) (effects (font (size 1.27 1.27)) (hide yes)))
  (property "Sim.Device" "SPICE" (at 219.71 139.7 0) (effects (font (size 1.27 1.27)) (justify left) (hide yes)))
  (property "Sim.Params" "type=\"I\" model=\"{ILOAD}\" lib=\"\"" (at 5.08 6.35 0) (effects (font (size 1.27 1.27)) (hide yes)))
  (property "Sim.Pins" "1=1 2=2" (at 5.08 6.35 0) (effects (font (size 1.27 1.27)) (hide yes)))
  (pin "1")
  (pin "2"))
 (symbol
  (lib_id "TLP183:ZR431")
  (at 113.03 139.7 270)
  (mirror x)
  (unit 1)
  (exclude_from_sim no)
  (in_bom yes)
  (on_board yes)
  (dnp no)
  (fields_autoplaced yes)
  (property "Reference" "U2" (at 110.49 138.4299 90) (effects (font (size 1.27 1.27)) (justify right)))
  (property "Value" "ZR431" (at 110.49 140.9699 90) (effects (font (size 1.27 1.27)) (justify right)))
  (property "Footprint" "" (at 106.68 139.7 0) (effects (font (size 1.27 1.27)
    (italic yes)) (hide yes)))
  (property "Datasheet" "~" (at 106.68 139.7 0) (effects (font (size 1.27 1.27)
    (italic yes)) (hide yes)))
  (property "Description" "" (at 113.03 139.7 0) (effects (font (size 1.27 1.27)) (hide yes)))
  (property "Sim.Device" "SUBCKT" (at 113.03 139.7 0) (effects (font (size 1.27 1.27)) (hide yes)))
  (property "Sim.Pins" "1=1 2=2 3=3" (at 5.08 6.35 0) (effects (font (size 1.27 1.27)) (hide yes)))
  (property "Sim.Library" "C:\\AE\\TLP183\\ZR431.spice.txt" (at 113.03 139.7 0) (effects (font (size 1.27 1.27)) (hide yes)))
  (property "Sim.Name" "ZR431" (at 113.03 139.7 0) (effects (font (size 1.27 1.27)) (hide yes)))
  (pin "1")
  (pin "2")
  (pin "3"))
 (symbol
  (lib_id "TLP183:0")
  (at 184.15 157.48 0)
  (unit 1)
  (exclude_from_sim no)
  (in_bom yes)
  (on_board yes)
  (dnp no)
  (fields_autoplaced yes)
  (property "Reference" "#GND07" (at 184.15 160.02 0) (effects (font (size 1.27 1.27)) (hide yes)))
  (property "Value" "0" (at 184.15 161.29 0) (effects (font (size 1.27 1.27))))
  (property "Footprint" "" (at 184.15 157.48 0) (effects (font (size 1.27 1.27)) (hide yes)))
  (property "Datasheet" "~" (at 184.15 157.48 0) (effects (font (size 1.27 1.27)) (hide yes)))
  (property "Description" "" (at 184.15 157.48 0) (effects (font (size 1.27 1.27)) (hide yes)))
  (pin "1"))
 (symbol
  (lib_name "C_1")
  (lib_id "TLP183:C_1")
  (at 132.08 129.54 90)
  (unit 1)
  (exclude_from_sim no)
  (in_bom yes)
  (on_board yes)
  (dnp no)
  (fields_autoplaced yes)
  (property "Reference" "U3" (at 132.08 121.92 90) (effects (font (size 1.27 1.27))))
  (property "Value" "C2012NP02A102J060AA_p" (at 132.08 124.46 90) (effects (font (size 1.27 1.27))))
  (property "Footprint" "" (at 135.89 128.5748 0) (effects (font (size 1.27 1.27)) (hide yes)))
  (property "Datasheet" "~" (at 132.08 129.54 0) (effects (font (size 1.27 1.27)) (hide yes)))
  (property "Description" "" (at 132.08 129.54 0) (effects (font (size 1.27 1.27)) (hide yes)))
  (property "Sim.Device" "SUBCKT" (at 132.08 129.54 0) (effects (font (size 1.27 1.27)) (hide yes)))
  (property "Sim.Pins" "1=n1 2=n2" (at 5.08 6.35 0) (effects (font (size 1.27 1.27)) (hide yes)))
  (property "Sim.Library" "C:\\AE\\TLP183\\c2012np02a102j060aa_p.mod" (at 132.08 129.54 0) (effects (font (size 1.27 1.27)) (hide yes)))
  (property "Sim.Name" "C2012NP02A102J060AA_p" (at 132.08 129.54 0) (effects (font (size 1.27 1.27)) (hide yes)))
  (pin "1")
  (pin "2"))
 (symbol
  (lib_id "TLP183:0")
  (at 113.03 157.48 0)
  (unit 1)
  (exclude_from_sim no)
  (in_bom yes)
  (on_board yes)
  (dnp no)
  (fields_autoplaced yes)
  (property "Reference" "#GND04" (at 113.03 160.02 0) (effects (font (size 1.27 1.27)) (hide yes)))
  (property "Value" "0" (at 113.03 161.29 0) (effects (font (size 1.27 1.27))))
  (property "Footprint" "" (at 113.03 157.48 0) (effects (font (size 1.27 1.27)) (hide yes)))
  (property "Datasheet" "~" (at 113.03 157.48 0) (effects (font (size 1.27 1.27)) (hide yes)))
  (property "Description" "" (at 113.03 157.48 0) (effects (font (size 1.27 1.27)) (hide yes)))
  (pin "1"))
 (symbol
  (lib_name "R_3")
  (lib_id "TLP183:R_3")
  (at 154.94 129.54 90)
  (unit 1)
  (exclude_from_sim no)
  (in_bom yes)
  (on_board yes)
  (dnp no)
  (fields_autoplaced yes)
  (property "Reference" "R3" (at 154.94 123.19 90) (effects (font (size 1.27 1.27))))
  (property "Value" "{RCOMP}" (at 154.94 125.73 90) (effects (font (size 1.27 1.27))))
  (property "Footprint" "" (at 154.94 131.318 90) (effects (font (size 1.27 1.27)) (hide yes)))
  (property "Datasheet" "~" (at 154.94 129.54 0) (effects (font (size 1.27 1.27)) (hide yes)))
  (property "Description" "" (at 154.94 129.54 0) (effects (font (size 1.27 1.27)) (hide yes)))
  (pin "1")
  (pin "2"))
 (symbol
  (lib_id "TLP183:C")
  (at 184.15 139.7 180)
  (unit 1)
  (exclude_from_sim no)
  (in_bom yes)
  (on_board yes)
  (dnp no)
  (fields_autoplaced yes)
  (property "Reference" "U4" (at 187.96 138.4299 0) (effects (font (size 1.27 1.27)) (justify right)))
  (property "Value" "C3216X5R1V106K160AB_p" (at 187.96 140.9699 0) (effects (font (size 1.27 1.27)) (justify right)))
  (property "Footprint" "" (at 183.1848 135.89 0) (effects (font (size 1.27 1.27)) (hide yes)))
  (property "Datasheet" "~" (at 184.15 139.7 0) (effects (font (size 1.27 1.27)) (hide yes)))
  (property "Description" "" (at 184.15 139.7 0) (effects (font (size 1.27 1.27)) (hide yes)))
  (property "Sim.Device" "SUBCKT" (at 184.15 139.7 0) (effects (font (size 1.27 1.27)) (hide yes)))
  (property "Sim.Pins" "1=n1 2=n2" (at 5.08 6.35 0) (effects (font (size 1.27 1.27)) (hide yes)))
  (property "Sim.Library" "C:\\AE\\TLP183\\c3216x5r1v106k160ab_p.mod" (at 184.15 139.7 0) (effects (font (size 1.27 1.27)) (hide yes)))
  (property "Sim.Name" "C3216X5R1V106K160AB_p" (at 184.15 139.7 0) (effects (font (size 1.27 1.27)) (hide yes)))
  (pin "1")
  (pin "2"))
 (symbol
  (lib_id "TLP183:VDC")
  (at 62.23 50.8 0)
  (unit 1)
  (exclude_from_sim no)
  (in_bom yes)
  (on_board yes)
  (dnp no)
  (fields_autoplaced yes)
  (property "Reference" "V1" (at 66.04 49.4001 0) (effects (font (size 1.27 1.27)) (justify left)))
  (property "Value" "{VSOURCE}" (at 66.04 51.9401 0) (effects (font (size 1.27 1.27)) (justify left)))
  (property "Footprint" "" (at 62.23 50.8 0) (effects (font (size 1.27 1.27)) (hide yes)))
  (property "Datasheet" "~" (at 62.23 50.8 0) (effects (font (size 1.27 1.27)) (hide yes)))
  (property "Description" "" (at 62.23 50.8 0) (effects (font (size 1.27 1.27)) (hide yes)))
  (property "Sim.Device" "SPICE" (at 62.23 50.8 0) (effects (font (size 1.27 1.27)) (justify left) (hide yes)))
  (property "Sim.Params" "type=\"V\" model=\"{VSUPPLY}\" lib=\"\"" (at 5.08 -31.75 0) (effects (font (size 1.27 1.27)) (hide yes)))
  (property "Sim.Pins" "1=1 2=2" (at 5.08 -31.75 0) (effects (font (size 1.27 1.27)) (hide yes)))
  (pin "1")
  (pin "2"))
 (symbol
  (lib_id "TLP183:0")
  (at 62.23 96.52 0)
  (unit 1)
  (exclude_from_sim no)
  (in_bom yes)
  (on_board yes)
  (dnp no)
  (fields_autoplaced yes)
  (property "Reference" "#GND02" (at 62.23 99.06 0) (effects (font (size 1.27 1.27)) (hide yes)))
  (property "Value" "0" (at 62.23 100.33 0) (effects (font (size 1.27 1.27))))
  (property "Footprint" "" (at 62.23 96.52 0) (effects (font (size 1.27 1.27)) (hide yes)))
  (property "Datasheet" "~" (at 62.23 96.52 0) (effects (font (size 1.27 1.27)) (hide yes)))
  (property "Description" "" (at 62.23 96.52 0) (effects (font (size 1.27 1.27)) (hide yes)))
  (pin "1"))
 (symbol
  (lib_id "TLP183:PWR_FLAG")
  (at 219.71 104.14 0)
  (unit 1)
  (exclude_from_sim no)
  (in_bom yes)
  (on_board yes)
  (dnp no)
  (fields_autoplaced yes)
  (property "Reference" "#FLG0101" (at 219.71 102.235 0) (effects (font (size 1.27 1.27)) (hide yes)))
  (property "Value" "PWR_FLAG" (at 219.71 99.06 0) (effects (font (size 1.27 1.27))))
  (property "Footprint" "" (at 219.71 104.14 0) (effects (font (size 1.27 1.27)) (hide yes)))
  (property "Datasheet" "~" (at 219.71 104.14 0) (effects (font (size 1.27 1.27)) (hide yes)))
  (property "Description" "" (at 219.71 104.14 0) (effects (font (size 1.27 1.27)) (hide yes)))
  (pin "1"))
 (symbol
  (lib_name "R_1")
  (lib_id "TLP183:R_1")
  (at 77.47 120.65 0)
  (unit 1)
  (exclude_from_sim no)
  (in_bom yes)
  (on_board yes)
  (dnp no)
  (fields_autoplaced yes)
  (property "Reference" "R1" (at 80.01 119.3799 0) (effects (font (size 1.27 1.27)) (justify left)))
  (property "Value" "{RE}" (at 80.01 121.9199 0) (effects (font (size 1.27 1.27)) (justify left)))
  (property "Footprint" "" (at 75.692 120.65 90) (effects (font (size 1.27 1.27)) (hide yes)))
  (property "Datasheet" "~" (at 77.47 120.65 0) (effects (font (size 1.27 1.27)) (hide yes)))
  (property "Description" "" (at 77.47 120.65 0) (effects (font (size 1.27 1.27)) (hide yes)))
  (pin "1")
  (pin "2"))
 (symbol
  (lib_id "TLP183:0")
  (at 165.1 180.34 0)
  (unit 1)
  (exclude_from_sim no)
  (in_bom yes)
  (on_board yes)
  (dnp no)
  (fields_autoplaced yes)
  (property "Reference" "#GND05" (at 165.1 182.88 0) (effects (font (size 1.27 1.27)) (hide yes)))
  (property "Value" "0" (at 165.1 184.15 0) (effects (font (size 1.27 1.27))))
  (property "Footprint" "" (at 165.1 180.34 0) (effects (font (size 1.27 1.27)) (hide yes)))
  (property "Datasheet" "~" (at 165.1 180.34 0) (effects (font (size 1.27 1.27)) (hide yes)))
  (property "Description" "" (at 165.1 180.34 0) (effects (font (size 1.27 1.27)) (hide yes)))
  (pin "1"))
 (symbol
  (lib_name "R_4")
  (lib_id "TLP183:R_4")
  (at 168.91 130.81 0)
  (unit 1)
  (exclude_from_sim no)
  (in_bom yes)
  (on_board yes)
  (dnp no)
  (fields_autoplaced yes)
  (property "Reference" "R4" (at 171.45 129.5399 0) (effects (font (size 1.27 1.27)) (justify left)))
  (property "Value" "{RADJ}" (at 171.45 132.0799 0) (effects (font (size 1.27 1.27)) (justify left)))
  (property "Footprint" "" (at 167.132 130.81 90) (effects (font (size 1.27 1.27)) (hide yes)))
  (property "Datasheet" "~" (at 168.91 130.81 0) (effects (font (size 1.27 1.27)) (hide yes)))
  (property "Description" "" (at 168.91 130.81 0) (effects (font (size 1.27 1.27)) (hide yes)))
  (pin "1")
  (pin "2"))
 (symbol
  (lib_id "TLP183:VDC")
  (at 62.23 88.9 0)
  (unit 1)
  (exclude_from_sim no)
  (in_bom yes)
  (on_board yes)
  (dnp no)
  (fields_autoplaced yes)
  (property "Reference" "V2" (at 66.04 87.5001 0) (effects (font (size 1.27 1.27)) (justify left)))
  (property "Value" "{VSUPPLY}" (at 66.04 90.0401 0) (effects (font (size 1.27 1.27)) (justify left)))
  (property "Footprint" "" (at 62.23 88.9 0) (effects (font (size 1.27 1.27)) (hide yes)))
  (property "Datasheet" "~" (at 62.23 88.9 0) (effects (font (size 1.27 1.27)) (hide yes)))
  (property "Description" "" (at 62.23 88.9 0) (effects (font (size 1.27 1.27)) (hide yes)))
  (property "Sim.Device" "SPICE" (at 62.23 88.9 0) (effects (font (size 1.27 1.27)) (justify left) (hide yes)))
  (property "Sim.Params" "type=\"V\" model=\"{VSUPPLY}\" lib=\"\"" (at 5.08 6.35 0) (effects (font (size 1.27 1.27)) (hide yes)))
  (property "Sim.Pins" "1=1 2=2" (at 5.08 6.35 0) (effects (font (size 1.27 1.27)) (hide yes)))
  (pin "1")
  (pin "2"))
 (sheet_instances
  (path ""
   (page "1")))
 (embedded_fonts no))
